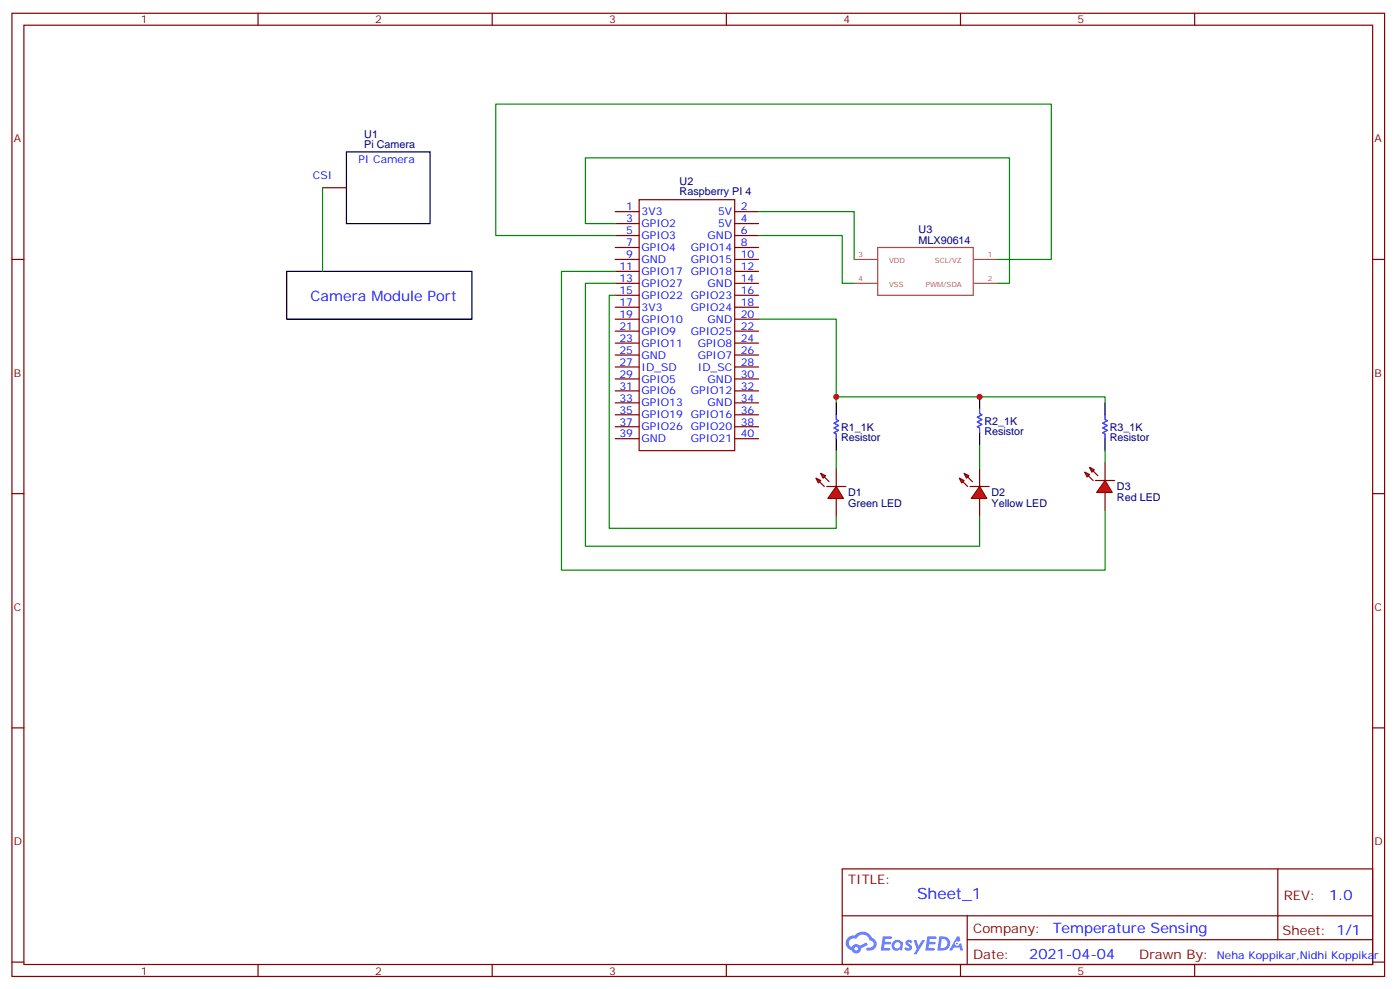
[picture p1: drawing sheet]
<svg xmlns="http://www.w3.org/2000/svg" width="413mm" height="292mm" viewBox="0 0 413 292" stroke-linecap="round" stroke-linejoin="round" font-family="sans-serif">
<g fill="none" stroke="#870000" stroke-width=".35">
<path d="M3.5 3.9h405.4v284.4h-405.4zM7.1 7.4h398.2v277.3h-398.2zM76.2 3.9v3.5M145.3 3.9v3.5M214.5 3.9v3.5M283.6 3.9v3.5M352.8 3.9v3.5M3.5 76.6h3.6M405.3 76.6h3.6M3.5 145.7h3.6M405.3 145.7h3.6M3.5 214.9h3.6"/>
<path d="M405.3 214.9h3.6M248.7 256.5h156.6v28.2h-156.6zM377.3 256.5v20.9M248.7 270.4h156.5M285.6 277.4h119.6M285.6 270.4v14.1M3.5 284h3.6M76.2 284.7v3.6M145.3 284.7v3.6M214.5 284.7v3.6M283.6 284.7v3.6M352.8 284.7v3.6"/>
<path d="M405.3 284h3.6"/>
</g>
<g fill="#5487ff">
<path d="M267.7 277.7a1.22 1.22 0 0 1 1.7 .2l-.4 .6a.47 .47 0 0 0-.3-.4 .47 .47 0 0 0-.5 .2l.1 .2a1.14 1.14 0 0 1 .8 1.8 1.14 1.14 0 0 1-1.9 0l-.2-.2 .5-.6 .7 .5a.29 .29 0 0 0 .3-.3 .29 .29 0 0 0-.2-.3 1.04 1.04 0 0 1-.6-1.7z"/>
<path d="M260.7 276.4h2.4l.3 .2-.2 .5-1.8 .1-.1 .8h1.5l.3 .4-.3 .4h-1.6l-.2 1.1h1.7l.2 .3-.2 .3-2.6 .1z"/>
<path d="M273.8 276.4h2.4l.3 .2-.1 .5-1.8 .1-.2 .8h1.6l.3 .4-.4 .4h-1.6l-.1 1.1h1.7l.2 .3-.2 .3-2.6 .1z"/>
<path d="M282.6 276.4h.7l.3 1.3-.6 .3a.69 .69 0 0 0-1 .3 .69 .69 0 0 0 .4 .9 .69 .69 0 0 0 .9-.6l.5-.2 .6 2.2h-.8l-.2-.9h-1.8l-.5 .9h-.8z"/>
<path d="M269.8 277.5h.8l.6 1.8 1.1-1.8h.9l-2.6 4.2h-.8l.9-1.5z"/>
<path d="M277.4 276.4l-.6 4.2h1.3a2.11 2.11 0 0 0 2.5-2.1 2.11 2.11 0 0 0-2.5-2.1zM278.1 277.2a1.39 1.39 0 0 1 1.7 1.4 1.39 1.39 0 0 1-1.8 1.3h-.3z"/>
<path d="M263.7 278.1a1.54 1.54 0 0 0-.1 2.1 1.54 1.54 0 0 0 2.2 .1l.6 .3 .3-2.3-.2-.3h-.4a1.49 1.49 0 0 0-2.4 .1zM264 279.1a.94 .94 0 0 1 1.8 0 .94 .94 0 0 1-1.8 0z"/>
<path d="M250.4 276.8a2.18 2.18 0 0 0 1.1 3.7 1.44 1.44 0 0 0 1.6 .9 1.44 1.44 0 0 0 1.2-1.4l2-1-.5-.8-1.9 1a1.47 1.47 0 0 0-2.4 .4 1.39 1.39 0 0 1-.7-1.9 1.39 1.39 0 0 1 2-.5 2.12 2.12 0 0 1 2.2-1.3 2.12 2.12 0 0 1 1.9 1.7 1.14 1.14 0 0 1 1.1 1.4 1.14 1.14 0 0 1-1.7 .7 .43 .43 0 0 0-.5 .4 .43 .43 0 0 0 .4 .5 1.98 1.98 0 0 0 2.5-1.2 1.98 1.98 0 0 0-1.2-2.6 3.1 3.1 0 0 0-5.3-.6l-.9 .1zM252.3 280.1a.55 .55 0 0 1 1.1 0 .55 .55 0 0 1-1.1 0z"/>
<circle cx="282.6" cy="278.5" r=".26"/>
</g>
<g fill="none" stroke="#870000" stroke-width=".35">
<path d="M188.7 58.9h28.3v74.1h-28.3zM181.7 62.5h7M181.7 66h7M181.7 69.5h7M181.7 73.1h7M181.7 76.6h7M217 62.5h7M217 66h7M217 69.5h7M217 73.1h7M217 76.6h7M181.7 80.1h7"/>
<path d="M181.7 83.6h7M181.7 87.2h7M181.7 90.7h7M181.7 94.2h7M181.7 97.8h7M217 80.1h7M217 83.6h7M217 87.2h7M217 90.7h7M217 94.2h7M217 97.8h7M181.7 101.3h7"/>
<path d="M181.7 104.8h7M181.7 108.3h7M181.7 111.9h7M181.7 115.4h7M181.7 118.9h7M217 101.3h7M217 104.8h7M217 108.3h7M217 111.9h7M217 115.4h7M217 118.9h7M181.7 122.4h7"/>
<path d="M181.7 126h7M181.7 129.5h7M217 122.4h7M217 126h7M217 129.5h7M246.9 138.3v5.3M246.9 147.1v5.3"/>
</g>
<path d="M252.2 76.6h7M259.2 73.1h28.2v14.1h-28.2zM287.6 76.6h7M252.2 83.6h7M287.6 83.6h7" fill="none" stroke="#a64a4a" stroke-width=".35"/>
<g fill="#f00" stroke="#870000" stroke-width=".35">
<path d="M242.4 139.7l1.4 .7-.7 .7z"/>
<path d="M240.9 141.1l1.5 .8-.7 .7z"/>
</g>
<g fill="#870000" stroke="#870000" stroke-width=".35">
<path d="M243.4 140.8l1.4 1.4z"/>
<path d="M242 142.2l1.4 1.4z"/>
</g>
<g fill="#f00" stroke="#870000" stroke-width=".35">
<path d="M244.1 143.6h5.7z"/>
<path d="M246.9 143.6l2.2 3.5h-4.6z"/>
<path d="M326.3 141.9l2.1 3.5h-4.6z"/>
<path d="M323.5 141.9h5.6z"/>
</g>
<g fill="#870000" stroke="#870000" stroke-width=".35">
<path d="M321.4 140.4l1.4 1.5z"/>
<path d="M322.8 139l1.4 1.4z"/>
</g>
<g fill="#f00" stroke="#870000" stroke-width=".35">
<path d="M320.3 139.4l1.4 .7-.7 .7z"/>
<path d="M321.7 138l1.4 .7-.7 .7z"/>
</g>
<path d="M326.3 136.6v5.3M326.3 145.4v5.3" fill="none" stroke="#870000" stroke-width=".35"/>
<g fill="#f00" stroke="#870000" stroke-width=".35">
<path d="M289.3 143.6l2.1 3.5h-4.6z"/>
<path d="M286.5 143.6h5.6z"/>
</g>
<g fill="#870000" stroke="#870000" stroke-width=".35">
<path d="M284.3 142.2l1.5 1.4z"/>
<path d="M285.8 140.8l1.4 1.4z"/>
</g>
<g fill="#f00" stroke="#870000" stroke-width=".35">
<path d="M283.3 141.1l1.4 .8-.7 .7z"/>
<path d="M284.7 139.7l1.4 .7-.7 .7z"/>
</g>
<path d="M95.2 55.4h7.1M289.3 138.3v5.3M289.3 147.1v5.3" fill="none" stroke="#870000" stroke-width=".35"/>
<g fill="none" stroke="#008700" stroke-width=".35">
<path d="M95.2 55.4v24.7M181.7 69.5h-35.3v-38.8h164v45.9h-15.8M181.7 66h-8.8v-19.4h125.2v37h-3.5M224 62.5h28.2v14.1M224 69.5h24.7v14.1h3.5M181.7 87.2h-1.8v68.8h67v-3.6M181.7 83.6h-8.8v77.7h116.4v-8.9M181.7 80.1h-15.9v88.2h160.5v-17.6M224 94.2h22.9v23M246.9 118.9v-1.7h79.4v1.7M246.9 133v5.3M289.3 131.3v7"/>
<path d="M326.3 133v3.6"/>
</g>
<path d="M102.3 44.8h24.7v21.2h-24.7zM84.7 80.1h54.6v14.1h-54.6zM246.9 118.9v3.5M289.3 117.2v3.5M326.3 118.9v3.5M246.9 129.5v3.5M289.3 127.7v3.6M326.3 129.5v3.5" fill="none" stroke="#000" stroke-width=".35"/>
<path d="M246.9 122.4v1.5l.7 .3-1.4 .7 1.4 .7-1.4 .7 1.4 .7-1.4 .7 .7 .4v1.4M289.3 120.7v1.4l.7 .3-1.4 .8 1.4 .7-1.4 .7 1.4 .7-1.4 .7 .7 .3v1.4M326.3 122.4v1.5l.7 .3-1.4 .7 1.4 .7-1.4 .7 1.4 .7-1.4 .7 .7 .4v1.4" fill="none" stroke="#00f" stroke-width=".35"/>
<g fill="#c00">
<circle cx="289.3" cy="117.2" r=".88"/>
<circle cx="246.9" cy="117.2" r=".88"/>
</g>
<text font-size="4.6" fill="#00f" x="270.8" y="265.5">Sheet_1</text>
<g font-size="4.2" fill="#00f">
<text x="91.7" y="88.9">Camera Module Port</text>
<text x="392.5" y="265.8">1.0</text>
<text x="310.9" y="275.3">Temperature Sensing</text>
<text x="304" y="283.1">2021-04-04</text>
</g>
<g font-size="3.9" fill="#800">
<text x="250.5" y="261.1">TITLE:</text>
<text x="379.1" y="265.8">REV:</text>
<text x="287.4" y="275.3">Company:</text>
<text x="378.7" y="275.9">Sheet: 1/1</text>
<text x="287.4" y="283">Date:</text>
<text x="336.4" y="283.1">Drawn By:</text>
</g>
<g font-size="3.2" fill="#800">
<text x="41.6" y="6.9">1</text>
<text x="110.8" y="6.9">2</text>
<text x="179.9" y="6.9">3</text>
<text x="249.1" y="6.9">4</text>
<text x="318.2" y="6.9">5</text>
<text x="4.1" y="42">A</text>
<text x="405.9" y="42">A</text>
<text x="4.1" y="111.2">B</text>
<text x="405.9" y="111.2">B</text>
<text x="4.1" y="180.3">C</text>
<text x="405.9" y="180.3">C</text>
<text x="4.1" y="249.4">D</text>
<text x="405.9" y="249.4">D</text>
<text x="41.6" y="287.7">1</text>
<text x="110.8" y="287.7">2</text>
<text x="179.9" y="287.7">3</text>
<text x="249.1" y="287.7">4</text>
<text x="318.2" y="287.7">5</text>
</g>
<g font-size="3.2" fill="#000080">
<text x="107.6" y="40.6">U1</text>
<text x="107.6" y="43.8">Pi Camera</text>
<text x="200.7" y="57.7">Raspberry PI 4</text>
<text x="200.7" y="54.5">U2</text>
<text x="271.3" y="68.8">U3</text>
<text x="271.3" y="72">MLX90614</text>
<text x="290.7" y="125.4">R2_1K</text>
<text x="248.4" y="130.3">Resistor</text>
<text x="248.4" y="127.1">R1_1K</text>
<text x="290.7" y="128.5">Resistor</text>
<text x="327.7" y="130.3">Resistor</text>
<text x="327.7" y="127.1">R3_1K</text>
<text x="250.5" y="149.7">Green LED</text>
<text x="250.5" y="146.5">D1</text>
<text x="292.8" y="149.7">Yellow LED</text>
<text x="292.8" y="146.5">D2</text>
<text x="329.8" y="147.9">Red LED</text>
<text x="329.8" y="144.8">D3</text>
</g>
<g font-size="3.2" fill="#00f">
<text x="92.4" y="53">CSI</text>
<text x="105.8" y="48.2">PI Camera</text>
<text x="185" y="62.1">1</text>
<text x="185" y="65.7">3</text>
<text x="189.4" y="63.5">3V3</text>
<text x="212.1" y="63.5">5V</text>
<text x="218.7" y="62.1">2</text>
<text x="218.7" y="65.7">4</text>
<text x="185" y="69.2">5</text>
<text x="189.4" y="67.1">GPIO2</text>
<text x="189.4" y="70.6">GPIO3</text>
<text x="209" y="70.6">GND</text>
<text x="212.1" y="67.1">5V</text>
<text x="218.7" y="69.2">6</text>
<text x="185" y="72.7">7</text>
<text x="185" y="76.2">9</text>
<text x="189.4" y="74.1">GPIO4</text>
<text x="189.4" y="77.6">GND</text>
<text x="204" y="74.1">GPIO14</text>
<text x="204" y="77.6">GPIO15</text>
<text x="218.7" y="72.7">8</text>
<text x="218.7" y="76.2">10</text>
<text x="182.9" y="79.8">11</text>
<text x="182.9" y="83.3">13</text>
<text x="189.4" y="81.2">GPIO17</text>
<text x="204" y="81.2">GPIO18</text>
<text x="218.7" y="79.8">12</text>
<text x="218.7" y="83.3">14</text>
<text x="182.9" y="86.8">15</text>
<text x="189.4" y="84.7">GPIO27</text>
<text x="189.4" y="88.2">GPIO22</text>
<text x="204" y="88.2">GPIO23</text>
<text x="209" y="84.7">GND</text>
<text x="218.7" y="86.8">16</text>
<text x="182.9" y="90.3">17</text>
<text x="182.9" y="93.9">19</text>
<text x="189.4" y="91.8">3V3</text>
<text x="189.4" y="95.3">GPIO10</text>
<text x="204" y="91.8">GPIO24</text>
<text x="209" y="95.3">GND</text>
<text x="218.7" y="90.3">18</text>
<text x="218.7" y="93.9">20</text>
<text x="182.9" y="97.4">21</text>
<text x="182.9" y="100.9">23</text>
<text x="189.4" y="98.8">GPIO9</text>
<text x="204" y="98.8">GPIO25</text>
<text x="218.7" y="97.4">22</text>
<text x="218.7" y="100.9">24</text>
<text x="182.9" y="104.5">25</text>
<text x="182.9" y="108">27</text>
<text x="189.4" y="102.3">GPIO11</text>
<text x="189.4" y="105.9">GND</text>
<text x="206" y="102.3">GPIO8</text>
<text x="206" y="105.9">GPIO7</text>
<text x="218.7" y="104.5">26</text>
<text x="218.7" y="108">28</text>
<text x="182.9" y="111.5">29</text>
<text x="189.4" y="109.4">ID_SD</text>
<text x="189.4" y="112.9">GPIO5</text>
<text x="206.1" y="109.4">ID_SC</text>
<text x="209" y="112.9">GND</text>
<text x="218.7" y="111.5">30</text>
<text x="182.9" y="115">31</text>
<text x="182.9" y="118.6">33</text>
<text x="189.4" y="116.5">GPIO6</text>
<text x="189.4" y="120">GPIO13</text>
<text x="204" y="116.5">GPIO12</text>
<text x="209" y="120">GND</text>
<text x="218.7" y="115">32</text>
<text x="218.7" y="118.6">34</text>
<text x="182.9" y="122.1">35</text>
<text x="182.9" y="125.6">37</text>
<text x="189.4" y="123.5">GPIO19</text>
<text x="204" y="123.5">GPIO16</text>
<text x="218.7" y="122.1">36</text>
<text x="218.7" y="125.6">38</text>
<text x="182.9" y="129.2">39</text>
<text x="189.4" y="127">GPIO26</text>
<text x="189.4" y="130.6">GND</text>
<text x="204" y="127">GPIO20</text>
<text x="204" y="130.6">GPIO21</text>
<text x="218.7" y="129.2">40</text>
<text x="359.4" y="283.1">Neha Koppikar,Nidhi Koppikar</text>
</g>
<g font-size="2.1" fill="#a54b4b">
<text x="253.6" y="75.9">3</text>
<text x="262.5" y="77.6">VDD</text>
<text x="276.1" y="77.6">SCL/VZ</text>
<text x="291.7" y="75.9">1</text>
<text x="253.6" y="82.9">4</text>
<text x="291.7" y="82.9">2</text>
<text x="262.5" y="84.7">VSS</text>
<text x="273.4" y="84.7">PWM/SDA</text>
</g>
</svg>
